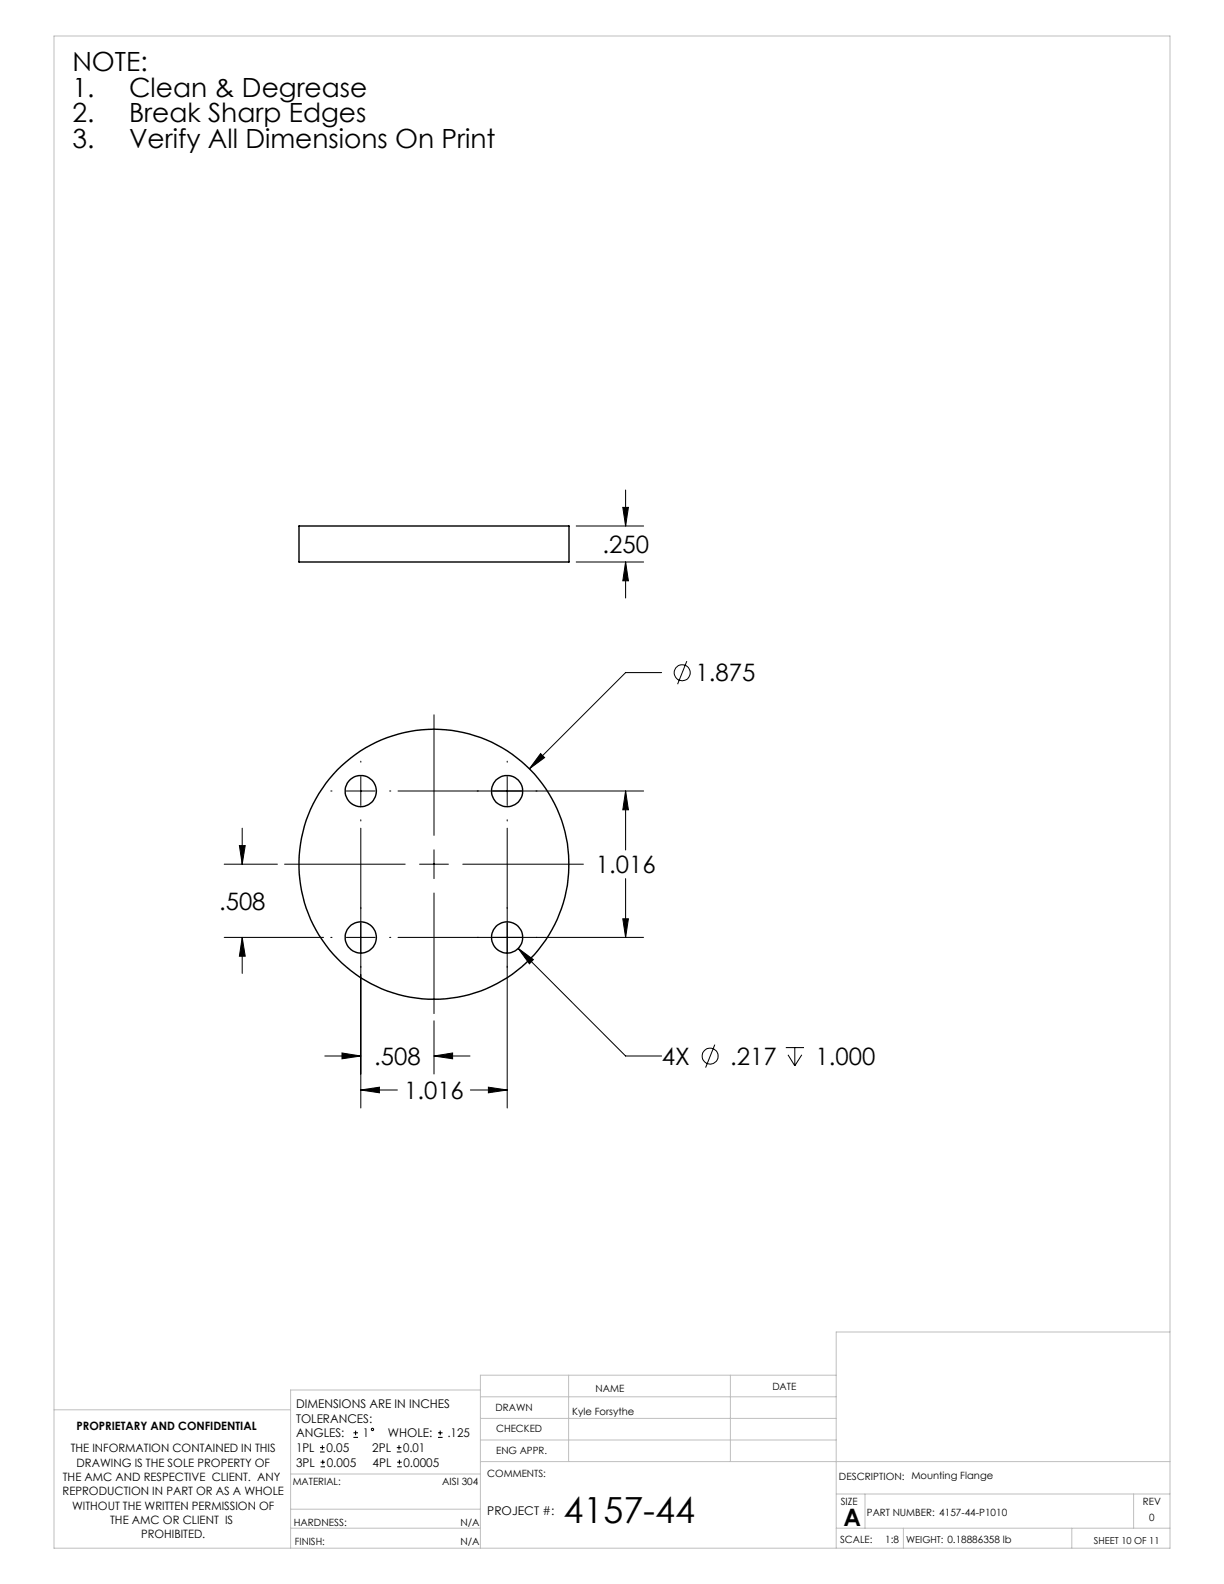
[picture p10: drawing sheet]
<svg xmlns="http://www.w3.org/2000/svg" width="216mm" height="279mm" viewBox="0 0 216 279" stroke-linecap="round" stroke-linejoin="round" font-family="sans-serif">
<g fill="none" stroke="#000" stroke-width=".18">
<path d="M101.6 99.1h11.9M101.6 92.8h11.9M109.9 89.5h.9l-.5 3.3zM110.3 99.1l.5 3.3h-.9zM110.3 86.4v6.4M110.3 99.1v6.4M116.7 118.6h-6.4l-16.9 17M121.1 116.6l-1.6 4.1M58.3 139.5h.3M61.1 139.5h5.1M63.6 134.3v.1M63.6 137v5.1"/>
<path d="M68.7 139.5h.2M70.2 139.5h43.3M76.6 126.1v21.3M89.5 134.3v.1M89.5 137v5.1M95.4 132.9l.7 .7-2.7 2zM110.3 139.5l.5 3.3h-.9zM110.3 139.5v10.4M39.5 152.4h9.4M42.2 149.2h1.1l-.6 3.2zM42.7 146.1v6.3M50.2 152.4h21.3"/>
<path d="M63.6 144.6v.2M63.6 146.1v49.3M74 152.4h5.1M76.6 149.9v5.1M76.6 157.5v21.3M81.6 152.4h21.3M89.5 144.6v.2M89.5 146.1v49.3M110.3 155v10.3M39.5 165.3h17.6M42.7 165.3l.6 3.4h-1.1zM42.7 165.3v6.4"/>
<path d="M58.3 165.3h.3M61.1 165.3h5.1M68.7 165.3h.2M70.2 165.3h43.3M91.4 167.3l2.7 2-.7 .7zM91.4 167.3l18.9 19h6.4M109.9 162.1h.9l-.5 3.2zM57.3 186.3h6.3M60.3 185.7l3.3 .6-3.3 .5zM63.6 192.3l3.3-.5v1zM63.6 192.3h6.5M76.6 186.3l3.2-.6v1.1z"/>
<path d="M76.6 180.1v9.3M76.6 186.3h6.3M83 192.3h6.5M86.1 191.8l3.4 .5-3.4 .5zM126.1 184.3l-1.6 4M138.6 184.8h3.2M139 186.1l1.2 1.9M140.2 184.8v3.2M141.4 186.1l-1.2 1.9M56.4 256.1h.9M56.4 255.3h.9M56.6 258.7h.7"/>
<path d="M56.6 257.9h.7M56.9 254.9v.8M56.9 257.5v.8M62.3 253.5h.8M62.3 252.7h.8M62.7 252.3v.9M70 256.1h.8M70 255.3h.8M70.1 258.7h.8M70.1 257.9h.8M70.4 254.9v.8M70.4 257.5v.8"/>
<path d="M77.3 253.5h.8M77.3 252.7h.8M77.6 252.3v.9"/>
<circle cx="120.3" cy="118.7" r="1.42"/>
<circle cx="125.3" cy="186.3" r="1.41"/>
<circle cx="65.7" cy="252.1" r=".2"/>
</g>
<g fill="none" stroke="#c0c0c0" stroke-width=".18">
<path d="M9.5 6.3h196.9v266.8h-196.9zM206.4 234.9h-58.9v38.1M9.5 248.7h41.8M51.3 260h33.4M84.7 245.2h-33.4v27.8M84.7 257.8h121.7M84.7 246.4h62.8M84.7 250.2h62.8M84.7 254h62.8M100.3 242.6v15.2M128.8 242.6v15.2M147.5 242.6h-62.8v30.4"/>
<path d="M51.3 269.6h33.4M51.3 266.2h33.4M147.5 269.6h58.9M147.5 263.5h58.9M152.6 263.5v6.1M159.3 269.6v3.4M189.1 269.6v3.4M200 263.5v6.1"/>
</g>
<path d="M95.4 132.9l-2 2.7 2.7-2zM63.6 192.3l3.3-.5v1zM86.1 191.8l3.4 .5-3.4 .5zM109.9 162.1h.9l-.5 3.2zM110.3 139.5l.5 3.3h-.9zM42.7 165.3l.6 3.4h-1.1zM42.2 149.2h1.1l-.6 3.2zM60.3 185.7l3.3 .6-3.3 .5zM76.6 186.3l3.2-.6v1.1zM91.4 167.3l2 2.7 .7-.7zM110.3 99.1l.5 3.3h-.9zM109.9 89.5h.9l-.5 3.3z" fill="#000"/>
<g fill="none" stroke="#000" stroke-width=".25">
<path d="M52.7 92.8h47.7v6.3h-47.7z"/>
<circle cx="63.6" cy="139.5" r="2.75"/>
<circle cx="89.4" cy="139.5" r="2.75"/>
<circle cx="76.5" cy="152.4" r="23.8"/>
<circle cx="63.6" cy="165.3" r="2.75"/>
<circle cx="89.4" cy="165.3" r="2.75"/>
</g>
<text font-size="6.3" x="99.4" y="268.7">4157-44</text>
<g font-size="4.7">
<text x="12.8" y="12.5">NOTE:</text>
<text x="12.8" y="17">1.</text>
<text x="22.8" y="17">Clean &amp; Degrease</text>
<text x="12.8" y="21.6">2.</text>
<text x="22.8" y="21.6">Break Sharp Edges</text>
<text x="12.8" y="26.1">3.</text>
<text x="22.8" y="26.1">Verify All Dimensions On Print</text>
</g>
<g font-size="4.2">
<text x="106.3" y="97.5">.250</text>
<text x="122.7" y="120.2">1.875</text>
<text x="105.1" y="154">1.016</text>
<text x="38.6" y="160.5">.508</text>
<text x="66" y="187.8">.508</text>
<text x="116.7" y="187.8">4X</text>
<text x="128.8" y="187.8">.217</text>
<text x="143.9" y="187.8">1.000</text>
<text x="71.3" y="193.8">1.016</text>
<text x="148.8" y="269.1">A</text>
</g>
<g font-size="2.1">
<text x="52.2" y="248.3">DIMENSIONS ARE IN INCHES</text>
<text x="52.2" y="250.9">TOLERANCES:</text>
<text x="52.2" y="253.5">ANGLES:</text>
<text x="52.2" y="256.1">1PL</text>
<text x="57.6" y="256.1">0.05</text>
<text x="64" y="253.5">1</text>
<text x="65.6" y="256.1">2PL</text>
<text x="68.4" y="253.5">WHOLE:</text>
<text x="71.1" y="256.1">0.01</text>
<text x="78.9" y="253.5">.125</text>
<text x="52.2" y="258.7">3PL</text>
<text x="57.6" y="258.7">0.005</text>
<text x="65.7" y="258.7">4PL</text>
<text x="71.2" y="258.7">0.0005</text>
<text x="85.9" y="267.3">PROJECT #:</text>
</g>
<g font-size="2">
<text x="12.5" y="256.2">THE INFORMATION CONTAINED IN THIS</text>
<text x="13.5" y="252.2">PROPRIETARY AND CONFIDENTIAL</text>
<text x="11" y="263.7">REPRODUCTION IN PART OR AS A WHOLE</text>
<text x="11.1" y="261.2">THE AMC AND RESPECTIVE CLIENT. ANY</text>
<text x="13.5" y="258.7">DRAWING IS THE SOLE PROPERTY OF</text>
<text x="12.7" y="266.3">WITHOUT THE WRITTEN PERMISSION OF</text>
<text x="19.4" y="268.8">THE AMC OR CLIENT IS</text>
<text x="24.9" y="271.3">PROHIBITED.</text>
</g>
<g font-size="1.8">
<text x="105.1" y="245.5">NAME</text>
<text x="136.2" y="245.2">DATE</text>
<text x="87.4" y="248.8">DRAWN</text>
<text x="100.9" y="249.5">Kyle Forsythe</text>
<text x="87.5" y="256.5">ENG APPR.</text>
<text x="87.5" y="252.6">CHECKED</text>
<text x="51.6" y="261.9">MATERIAL:</text>
<text x="78" y="261.9">AISI 304</text>
<text x="85.9" y="260.5">COMMENTS:</text>
<text x="148" y="261.1">DESCRIPTION: Mounting Flange</text>
<text x="51.8" y="269.1">HARDNESS:</text>
<text x="81.2" y="269.1">N/A</text>
<text x="148.3" y="265.5">SIZE</text>
<text x="152.9" y="267.4">PART NUMBER: 4157-44-P1010</text>
<text x="201.6" y="265.5">REV</text>
<text x="202.7" y="268.2">0</text>
<text x="52" y="272.5">FINISH:</text>
<text x="81.2" y="272.5">N/A</text>
<text x="148.2" y="272.2">SCALE:</text>
<text x="156.1" y="272.2">1:8</text>
</g>
<g font-size="1.7">
<text x="159.9" y="272.2">WEIGHT: 0.18886358 lb</text>
<text x="193" y="272.3">SHEET 10 OF 11</text>
</g>
</svg>
